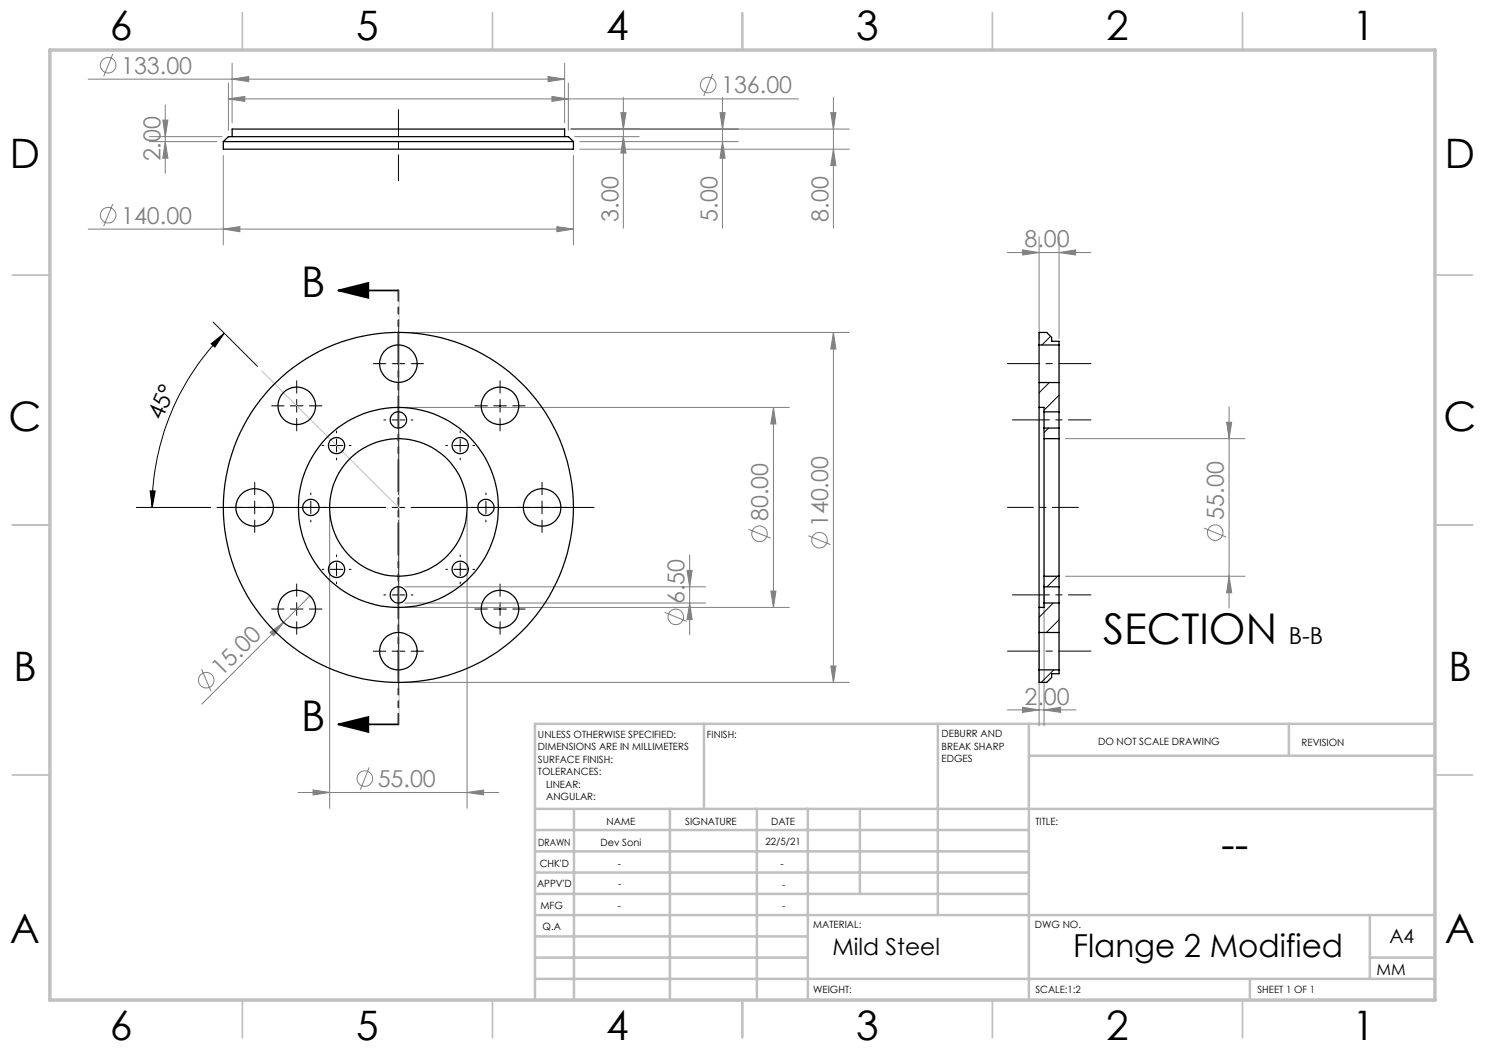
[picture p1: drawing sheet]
<svg xmlns="http://www.w3.org/2000/svg" width="297mm" height="210mm" viewBox="0 0 297 210" stroke-linecap="round" stroke-linejoin="round" font-family="sans-serif">
<g fill="none" stroke="#808080" stroke-width=".2">
<path d="M17.6 15.8h95.3M22.5 10.8l-1.8 4.5M45.7 19.8l3.3-.5v1zM45.7 16.6v9.5M45.7 19.8h114M46.4 15.8l3.3-.5v1zM46.4 12.7v11.8M109.6 15.3l3.3 .5-3.3 .5zM110.4 19.3l3.3 .5-3.3 .5zM112.9 12.7v11.8M113.7 16.6v9.5M124.7 19.5v26.1"/>
<path d="M142.5 14.8l-1.7 4.4M144.5 19.5v26.1M166.7 19.5v26.1M29.9 27.3h14.5M29.9 28.3h13.5M32.6 24h1l-.5 3.3zM33.1 21v13.7M33.1 28.3l.5 3.3h-1zM44.7 31.1v17.9M114.2 25.8h55.7M114.7 31.1v17.9M114.9 27.3h12.9"/>
<path d="M116 28.3h31.7M116 29.8h53.9M124.2 22.5h1l-.5 3.3zM124.7 27.3l.5 3.3h-1zM144 22.5h1l-.5 3.3zM144.5 28.3l.5 3.3h-1zM166.2 22.5h1l-.5 3.3zM166.7 29.8l.5 3.3h-1zM17.6 45.8h97.1M22.5 40.8l-1.8 4.5M44.7 45.8l3.3-.5v1zM111.4 45.3l3.3 .5-3.3 .5z"/>
<path d="M201.5 50.5h16.7M204.5 50l3.3 .5-3.3 .5zM207.8 47.3v20.4M211.8 50.5l3.3-.5v1zM211.8 47.3v20.4M81 66.5h88.9M166.7 66.5l.5 3.3h-1zM166.7 66.5v70M81 81.5h76.9M154.7 81.5l.5 3.3h-1zM154.7 81.5v40M213.1 87.7h35.9"/>
<path d="M245.3 84.4h1l-.5 3.3zM245.8 81.4v40.2M62 119.2l-5.3 5.3M65.9 102.8v58.9M81 117.4h60.1M93.4 102.8v58.9M137.4 114.1h1l-.5 3.3zM137.9 111v16M149.7 105.9l4.4 1.7M154.2 118.2h1l-.5 3.3zM161.7 107.2l4.4 1.7M208.8 116.8v28.4"/>
<path d="M213.1 115.2h35.9M240.8 105.6l4.5 1.8M245.8 115.2l.5 3.4h-1zM40.3 133.8l1.9 4.4M54 126.5l2.7-2-2 2.7zM56.7 124.5l-16.3 16.3M81 136.5h88.9M81 121.5h76.9M81 120.6h60.1M132.9 122.5l4.5 1.8M137.9 120.6l.5 3.3h-1zM166.2 133.2h1l-.5 3.3z"/>
<path d="M207.8 122.8v22.4M59.6 158.5h40.2M62.6 158l3.3 .5-3.3 .5zM73.8 153.5l-1.7 4.4M93.4 158.5l3.3-.5v1zM201.5 142h13.7M204.5 141.5l3.3 .5-3.3 .5zM208.8 142l3.3-.5v1z"/>
<circle cx="21.6" cy="13" r="1.55"/>
<circle cx="141.6" cy="17" r="1.56"/>
<circle cx="21.6" cy="43" r="1.56"/>
<circle cx="151.9" cy="106.7" r="1.55"/>
<circle cx="163.9" cy="108" r="1.55"/>
<circle cx="243" cy="106.5" r="1.56"/>
<circle cx="41.3" cy="136" r="1.57"/>
<circle cx="135.1" cy="123.4" r="1.55"/>
<circle cx="72.9" cy="155.7" r="1.56"/>
</g>
<path d="M67.7 58.1h12M67.7 58.1l6-1.5v3zM67.7 144.9h12M67.7 144.9l6-1.5v3z" fill="none" stroke="#000" stroke-width=".35"/>
<g fill="none" stroke="#000" stroke-width=".2">
<path d="M42.2 68.7l2.6-2-1.8 2.7zM42.6 64.4l8.9 8.9M44.8 66.7a49.3 49.3 0 0 0-14.4 34.8M59.3 76.2v2.4M59.3 79.9v2.5M74.6 72.7h2.6M78.4 72.7h2.6M79.7 65.2v33.7M82.2 72.7h2.5M100 76.2v2.4M100 79.9v2.5M30 98.2h1l-.6 3.3z"/>
<path d="M50.9 96.5v2.4M54.3 81.2h2.5M58.1 81.2h2.5M59.3 83.7v2.5M61.9 81.2h2.5M62.2 98.6v.3M64.4 89.1h.4M66 89.1h2.6M67.3 86.2v.4M67.3 87.8v2.6M67.3 91.6v.4M69.8 89.1h.4"/>
<path d="M76.8 84h.4M78.4 84h2.6M82.2 84h.4M89.1 89.1h.4M90.8 89.1h2.5M92 86.2v.4M92 87.8v2.6M92 91.6v.4M94.6 89.1h.3M95 81.2h2.5M97.2 98.6v.3M98.7 81.2h2.6"/>
<path d="M100 83.7v2.5M102.6 81.2h2.4M108.4 96.5v2.4M27.3 101.5h14.8M43.4 101.5h33.8M50.9 100.2v2.6M50.9 104v2.5M59.3 116.8v2.5M62.2 100.2v2.6M62.2 104v.4M64.4 113.9h.4M66 113.9h2.6"/>
<path d="M67.3 111v.3M67.3 112.6v2.5M67.3 116.4v.4M69.8 113.9h.4M76.8 119h.4M78.4 101.5h2.6M78.4 119h2.6M79.7 100.2v2.6M79.7 104v33.8M82.2 101.5h36.6M82.2 119h.4M89.1 113.9h.4"/>
<path d="M90.8 113.9h2.5M92 111v.3M92 112.6v2.5M92 116.4v.4M94.6 113.9h.3M97.2 100.2v2.6M97.2 104v.4M100 116.8v2.5M108.4 100.2v2.6M108.4 104v2.5M54.3 121.8h2.5M58.1 121.8h2.5"/>
<path d="M59.3 120.5v2.6M59.3 124.3v2.6M61.9 121.8h2.5M74.6 130.2h2.6M78.4 130.2h2.6M82.2 130.2h2.5M95 121.8h2.5M98.7 121.8h2.6M100 120.5v2.6M100 124.3v2.6M102.6 121.8h2.4"/>
</g>
<path d="M79.7 22v14.2M201.5 101.5h14.2" fill="none" stroke="#000" stroke-width=".2" stroke-dasharray="15.2 1.3 1.3 1.3" stroke-dashoffset="10"/>
<path d="M202.5 84h15.7M202.5 119h15.7" fill="none" stroke="#000" stroke-width=".2" stroke-dasharray="15.2 1.3 1.3 1.3" stroke-dashoffset="7.9"/>
<path d="M201.5 72.7h16.7M201.5 130.2h16.7" fill="none" stroke="#000" stroke-width=".2" stroke-dasharray="15.2 1.3 1.3 1.3" stroke-dashoffset="8.8"/>
<path d="M79.7 58.1v86.8" fill="none" stroke="#000" stroke-width=".35" stroke-dasharray="6.3 1.3 1.3 1.3 1.3 1.3" stroke-dashoffset="4.2"/>
<path d="M79.8 58.1v86.8M52.4 74.2l27.3 27.3" fill="none" stroke="#c0c0c0" stroke-width=".2"/>
<g fill="none" stroke="#c0c0c0" stroke-width=".35">
<path d="M48.5 2.5v7.5M98.5 2.5v7.5M148.5 2.5v7.5M198.5 2.5v7.5M248.5 2.5v7.5M2.5 55h7.5M287 55h7.5M2.5 105h7.5M287 105h7.5M2.5 155h7.5M287 155h7.5M48.5 200v7.5"/>
<path d="M98.5 200v7.5M148.5 200v7.5M198.5 200v7.5M248.5 200v7.5"/>
</g>
<g fill="none" stroke="#c0c0c0" stroke-width=".5">
<path d="M140.8 144.8v17M187.6 144.8v38.2M205.8 144.8v55.2M205.8 151.2h81.2M257.8 144.8v6.4M287 144.8h-180v55.2M107 161.8h180M107 178.8h98.8M107 174.5h98.8M107 170.3h98.8M107 166h98.8M114.8 161.8v38.2"/>
<path d="M134 161.8v38.2M151.4 161.8v38.2M161.6 161.8v38.2M172 161.8v17M107 195.8h180M107 191.5h54.6M107 187.3h54.6M107 183h180M250 195.8v4.2M274 191.5h13M274 183v12.8"/>
</g>
<path d="M10 10h277v190h-277z" fill="none" stroke="#c0c0c0" stroke-width=".7"/>
<g fill="#000">
<path d="M67.7 58.1l6-1.5v3zM67.7 144.9l6-1.5v3z"/>
<path d="M42.2 68.7l2.6-2-1.8 2.7zM30 98.2h1l-.6 3.3z"/>
</g>
<g fill="#808080">
<path d="M54 126.5l2.7-2-2 2.7z"/>
<path d="M109.6 15.3l3.3 .5-3.3 .5zM46.4 15.8l3.3-.5v1zM110.4 19.3l3.3 .5-3.3 .5zM45.7 19.8l3.3-.5v1zM111.4 45.3l3.3 .5-3.3 .5zM44.7 45.8l3.3-.5v1zM211.8 50.5l3.3-.5v1zM204.5 50l3.3 .5-3.3 .5zM208.8 142l3.3-.5v1zM204.5 141.5l3.3 .5-3.3 .5z"/>
<path d="M62.6 158l3.3 .5-3.3 .5zM93.4 158.5l3.3-.5v1z"/>
<path d="M166.7 66.5l.5 3.3h-1zM166.2 133.2h1l-.5 3.3zM154.7 81.5l.5 3.3h-1zM154.2 118.2h1l-.5 3.3zM137.4 114.1h1l-.5 3.3zM137.9 120.6l.5 3.3h-1zM124.2 22.5h1l-.5 3.3zM124.7 27.3l.5 3.3h-1zM144 22.5h1l-.5 3.3zM144.5 28.3l.5 3.3h-1zM166.2 22.5h1l-.5 3.3zM166.7 29.8l.5 3.3h-1zM32.6 24h1l-.5 3.3zM33.1 28.3l.5 3.3h-1zM245.3 84.4h1l-.5 3.3zM245.8 115.2l.5 3.4h-1z"/>
</g>
<g fill="none" stroke="#000" stroke-width=".25">
<path d="M44.7 28.3h70M44.7 28.3l1-1h68l1 1M44.7 28.3v1.5h70v-1.5M46.4 27.3v-1.5h66.5v1.5M207.8 69v7.5M207.8 69v-2.5h1.5l1 1v.8h1.5v.7M207.8 76.5v5M207.8 69h4M207.8 76.5h4M211.8 69v7.5M211.8 76.5v5.9M207.8 81.5v40"/>
<path d="M207.8 81.5h1v.9M208.8 82.4v3.2M208.8 87.7v27.5M208.8 85.6v2.1M208.8 82.4h3M208.8 85.6h3M208.8 87.7h3M211.8 82.4v3.2M211.8 87.7v27.5M211.8 85.6v2.1M208.8 117.4v3.2M208.8 115.2v2.2"/>
<path d="M208.8 117.4h3M208.8 115.2h3M211.8 117.4v3.2M211.8 115.2v2.2M207.8 126.5v7.5M207.8 121.5v5M207.8 134v2.5h1.5l1-1v-.7h1.5v-.8M207.8 126.5h4M207.8 134h4M208.8 120.6v.9h-1M208.8 120.6h3M211.8 126.5v7.5"/>
<path d="M211.8 120.6v5.9"/>
<circle cx="79.7" cy="72.8" r="3.7"/>
<circle cx="59.4" cy="81.2" r="3.8"/>
<circle cx="67.3" cy="89.1" r="1.62"/>
<circle cx="79.7" cy="84" r="1.64"/>
<circle cx="92" cy="89.1" r="1.62"/>
<circle cx="100" cy="81.2" r="3.7"/>
<circle cx="50.9" cy="101.5" r="3.7"/>
<circle cx="62.2" cy="101.5" r="1.64"/>
<circle cx="67.3" cy="113.9" r="1.63"/>
<circle cx="79.7" cy="101.5" r="20"/>
<circle cx="79.7" cy="101.5" r="13.7"/>
<circle cx="79.7" cy="119" r="1.64"/>
<circle cx="79.7" cy="101.5" r="35"/>
<circle cx="92" cy="113.9" r="1.63"/>
<circle cx="97.2" cy="101.5" r="1.63"/>
<circle cx="108.4" cy="101.5" r="3.7"/>
<circle cx="59.4" cy="121.8" r="3.8"/>
<circle cx="79.7" cy="130.3" r="3.7"/>
<circle cx="100" cy="121.8" r="3.7"/>
</g>
<path d="M209.9 76.5l-2.1 2.1M210.1 67.3l-1.7 1.7M211.8 79l-3 3M209.7 85.6l-.9 .9M211.5 115.2l-2.1 2.2M210.6 120.6l-2.8 2.9M210.7 134l-2.5 2.5M211.8 124l-2.5 2.5" fill="none" stroke="#000" stroke-width=".2"/>
<g font-size="8.5">
<text x="60.2" y="59.3">B</text>
<text x="220.6" y="128.8">SECTION</text>
<text x="60.2" y="146.1">B</text>
<text x="244.3" y="171.8">--</text>
</g>
<g font-size="8.1">
<text x="22" y="8">6</text>
<text x="71.2" y="8">5</text>
<text x="121.2" y="8">4</text>
<text x="171.3" y="8">3</text>
<text x="221.3" y="8">2</text>
<text x="270.5" y="8">1</text>
<text x="2" y="33.6">D</text>
<text x="289" y="33.6">D</text>
<text x="1.7" y="86.1">C</text>
<text x="288.7" y="86.1">C</text>
<text x="2.7" y="136.1">B</text>
<text x="289.7" y="136.1">B</text>
<text x="2" y="188.6">A</text>
<text x="289" y="188.6">A</text>
<text x="22" y="208">6</text>
<text x="71.2" y="208">5</text>
<text x="121.2" y="208">4</text>
<text x="171.3" y="208">3</text>
<text x="221.3" y="208">2</text>
<text x="270.5" y="208">1</text>
</g>
<text font-size="6.3" x="214.6" y="191.4">Flange 2 Modified</text>
<g font-size="4.7" fill="#808080">
<text x="24.2" y="14.7">133.00</text>
<text x="144.2" y="18.7">136.00</text>
<text x="32.1" y="32.3" transform="rotate(-90 32.1 32.3)">2.00</text>
<text x="24.2" y="44.7">140.00</text>
<text x="123.7" y="44.3" transform="rotate(-90 123.7 44.3)">3.00</text>
<text x="143.5" y="44.3" transform="rotate(-90 143.5 44.3)">5.00</text>
<text x="165.7" y="44.3" transform="rotate(-90 165.7 44.3)">8.00</text>
<text x="204.9" y="49.5">8.00</text>
<text x="153.6" y="104.2" transform="rotate(-90 153.6 104.2)">80.00</text>
<text x="165.6" y="105.5" transform="rotate(-90 165.6 105.5)">140.00</text>
<text x="244.8" y="103.9" transform="rotate(-90 244.8 103.9)">55.00</text>
<text x="136.9" y="120.8" transform="rotate(-90 136.9 120.8)">6.50</text>
<text x="44.3" y="135.4" transform="rotate(-45 44.3 135.4)">15.00</text>
<text x="204.9" y="140.9">2.00</text>
<text x="75.5" y="157.4">55.00</text>
</g>
<g font-size="4.7">
<text x="32.3" y="84.3" transform="rotate(-66 32.3 84.3)">45°</text>
<text x="257.8" y="128.8">B-B</text>
<text x="166.5" y="190.9">Mild Steel</text>
</g>
<text font-size="3.9" x="277.9" y="188.5">A4</text>
<text font-size="3.2" x="275.3" y="195">MM</text>
<g font-size="2">
<text x="107.6" y="147.6">UNLESS OTHERWISE SPECIFIED:</text>
<text x="141.4" y="147.6">FINISH:</text>
<text x="188.3" y="147.5">DEBURR AND</text>
<text x="188.3" y="150">BREAK SHARP</text>
<text x="219.6" y="149">DO NOT SCALE DRAWING</text>
<text x="260.3" y="149.2">REVISION</text>
<text x="107.6" y="150.1">DIMENSIONS ARE IN MILLIMETERS</text>
<text x="107.6" y="152.6">SURFACE FINISH:</text>
<text x="107.6" y="155.1">TOLERANCES:</text>
<text x="188.3" y="152.5">EDGES</text>
<text x="109.2" y="157.6">LINEAR:</text>
<text x="109.2" y="160.1">ANGULAR:</text>
<text x="121.3" y="165">NAME</text>
<text x="137" y="164.9">SIGNATURE</text>
<text x="154.2" y="164.9">DATE</text>
<text x="207.1" y="164.9">TITLE:</text>
<text x="107.6" y="169.1">DRAWN</text>
<text x="107.9" y="173.3">CHK'D</text>
<text x="120.1" y="169.1">Dev Soni</text>
<text x="123.6" y="173.3">-</text>
<text x="153.1" y="168.9">22/5/21</text>
<text x="156.1" y="173.3">-</text>
<text x="107.4" y="177.4">APPV'D</text>
<text x="123.7" y="177.4">-</text>
<text x="156.4" y="177.6">-</text>
<text x="108.1" y="181.8">MFG</text>
<text x="108.5" y="186">Q.A</text>
<text x="123.6" y="181.8">-</text>
<text x="156.5" y="181.7">-</text>
<text x="162.6" y="185.5">MATERIAL:</text>
<text x="207" y="185.5">DWG NO.</text>
<text x="162.6" y="198.5">WEIGHT:</text>
<text x="207.1" y="198.6">SCALE:1:2</text>
<text x="251.5" y="198.6">SHEET 1 OF 1</text>
</g>
</svg>
